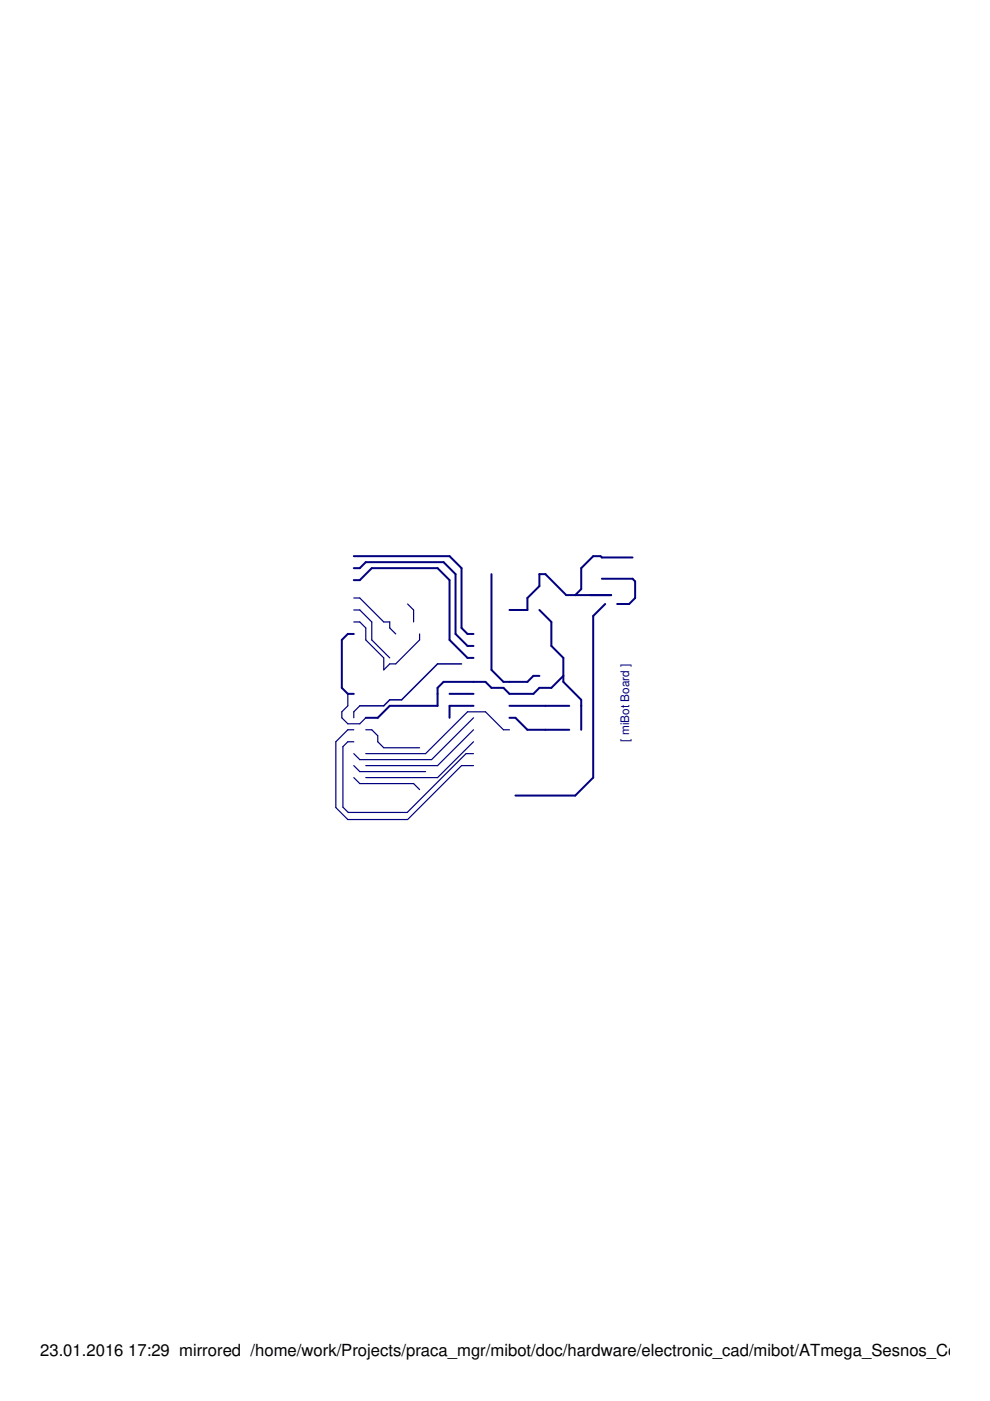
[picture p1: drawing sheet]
<svg xmlns="http://www.w3.org/2000/svg" width="210mm" height="297mm" viewBox="0 0 210 297" stroke-linecap="round" stroke-linejoin="round" font-family="sans-serif">
<g fill="none" stroke="#000080" stroke-width=".25">
<path d="M75 131.9h1.3l1.3 1.2v2.6l3.8 3.8v2.5l1.2-1.2h1.3l5.1-5.1v-1.3M75 126.8h1.3l5.1 5.1h1.2v1.2l1.3 1.3M75 129.3h1.3l2.5 2.6v3.8l3.8 3.8M86.4 128.1l1.3 1.2v2.6M73.7 147.1v2.5l-1.2 1.3v1.3l1.2 1.3h2.6l1.3-1.3M75 157.3h-1.3l-1 1v12.8l1.1 1.2h12.5l12.5-12.5h1.6M75 154.7h-1.3l-2.5 2.6v13.9l2.5 2.6h12.7l11.5-11.5h2.5M76.3 149.6l-1.3 1.3v1.3M77.6 154.7h1.2l1.3 1.3v1.3l1.3 1.2h7.6M100.4 152.2l-8.9 8.9h-15.2l-1.3-1.3M100.4 154.7l-7.6 7.6h-15.2M100.4 157.3l-7.6 7.6h-15.2"/>
<path d="M108 154.7h-1.3l-3.8-3.8h-3.8l-8.9 8.9h-12.6M75 162.3l1.3 1.3h13.9M75 164.9l1.3 1.2h11.4l1.3 1.3"/>
</g>
<path d="M97.9 140.8h-5.1l-7.6 7.6h-2.6l-1.2 1.2h-5.1" fill="none" stroke="#000080" stroke-width=".32"/>
<g fill="none" stroke="#000080" stroke-width=".42">
<path d="M75 117.9h20.3l2.6 2.6v12.6l1.2 1.3h1.3M134.1 118.2h-6.5l-.3-.3h-1.5l-2.6 2.6v4.4l-1.2 1.3M75 120.5h1.3l1.3-1.3h16.4l2.6 2.5v12.7l2.5 2.5h1.3M75 134.4h-1.3l-1.2 1.3v10.1l1.2 1.3h1.3M75 123h1.3l2.5-2.5h14l2.5 2.5v12.7l3.8 3.8h1.3M104.2 121.7v20.3l2.5 2.6h5.1l1.3-1.3h1.3M114.4 129.3l2.5 2.6v5l2.5 2.6v5.1l3.8 3.8v6.3M127.6 122.7h6.5l.6 .6v3.5l-1.3 1.3h-2.5M128.3 128.1l-2.5 2.5v34.3l-3.8 3.8h-12.7M129.6 126.2h-9.5l-4.5-4.5h-1.2v2.6l-2.6 2.5v2.5h-3.8M95.3 147.1h5.1M100.4 149.6h-5.1v2.6"/>
<path d="M108 152.2h1.3l2.5 2.5h8.9M108 149.6h12.7M119.4 143.3l-2.5 2.5h-2.5l-1.3 1.3h-5.1l-1.3-1.3h-2.5l-1.3-1.2h-8.9l-1.2 1.2v3.8h-10.2l-2.5 2.6h-2.5"/>
</g>
<g font-size="3.5">
<text x="8.5" y="287.5">23.01.2016</text>
<text x="27.2" y="287.5">17:29 mirrored /home/work/Projects/praca_mgr/mibot/doc/hardware/electronic_cad/mibot/ATmega_Sesnos_Controlle</text>
</g>
<text font-size="2.5" fill="#000080" x="133.4" y="157.3" transform="rotate(-90 133.4 157.3)">[ miBot Board ]</text>
</svg>
